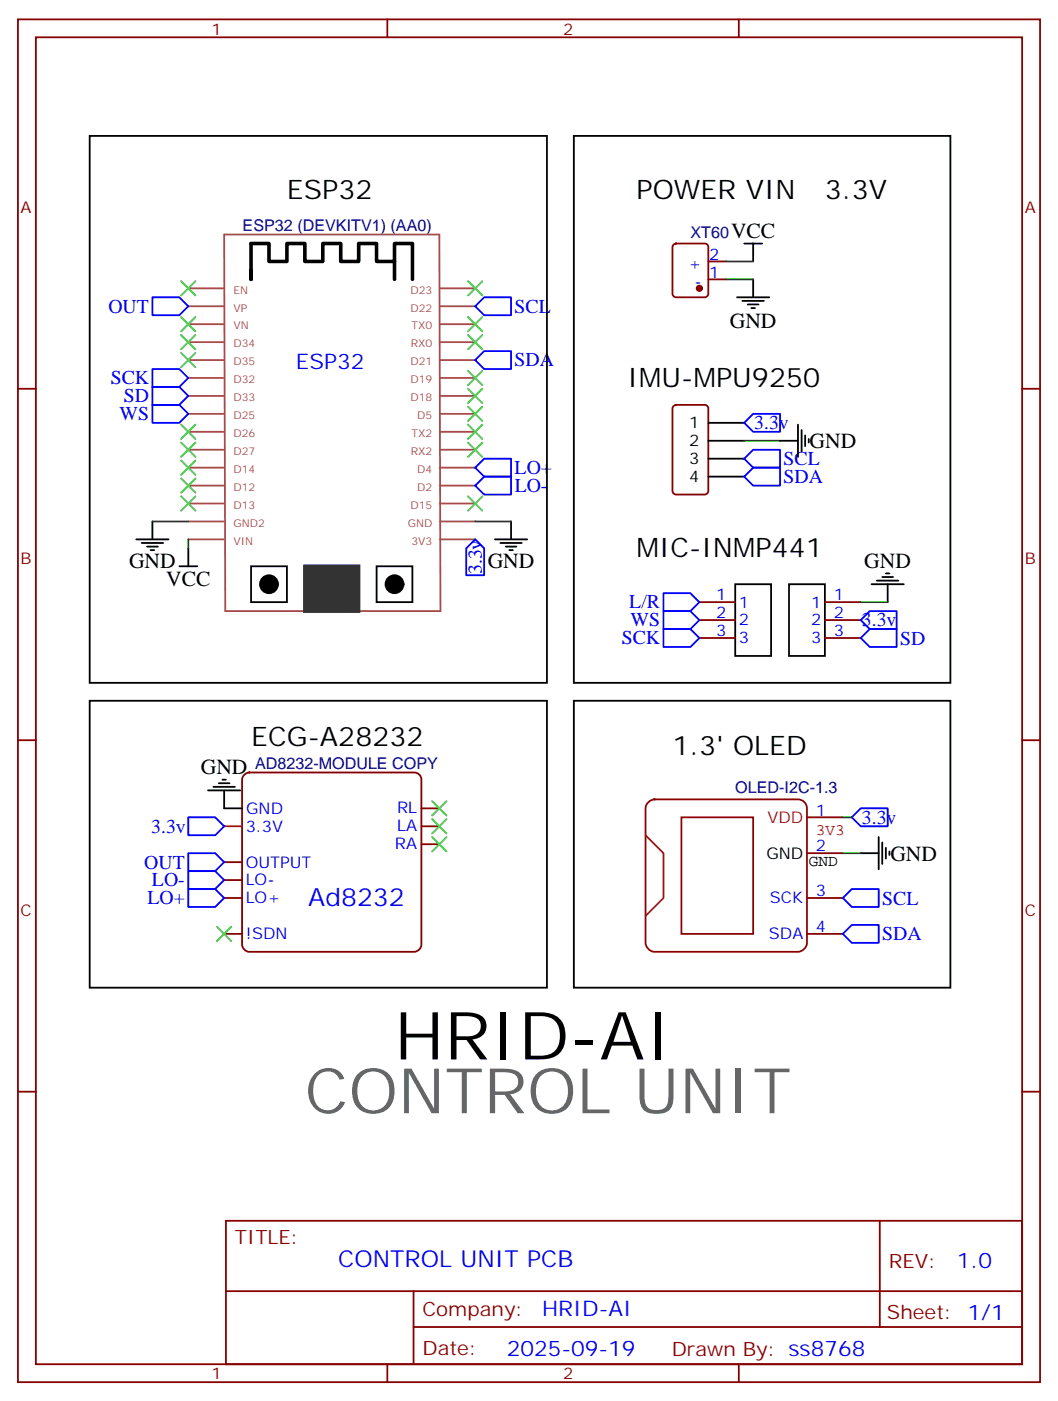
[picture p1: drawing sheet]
<svg xmlns="http://www.w3.org/2000/svg" width="208mm" height="276mm" viewBox="0 0 208 276" stroke-linecap="round" stroke-linejoin="round" font-family="sans-serif">
<g fill="none" stroke="#870000" stroke-width=".35">
<path d="M3.5 3.8h201.1v268.1h-201.1zM7.1 7.3h194v261.1h-194zM76.2 3.8v3.5M145.3 3.8v3.5M132.5 48.1l.5-.2h5.6a.71 .71 0 0 1 .7 .7v9.2a.76 .76 0 0 1-.7 .7h-5.6a.76 .76 0 0 1-.7-.7v-9.2zM139.3 55h3.6M139.3 51.4h3.6M3.5 76.5h3.6M132.5 79.9l.5-.2h5.6a.71 .71 0 0 1 .7 .7v16.2a.76 .76 0 0 1-.7 .7h-5.6a.76 .76 0 0 1-.7-.7v-16.2zM201.1 76.5h3.5M137.6 118.5h7M162.3 118.5h7"/>
<path d="M137.6 122h7M137.6 125.5h7M162.3 122h7M162.3 125.5h7M3.5 145.6h3.6M82.9 159h3.5M201.1 145.6h3.5M44.1 169.6h3.5M44.1 173.1h3.5M44.1 176.7h3.5M82.9 162.6h3.5M82.9 166.1h3.5"/>
<path d="M158.7 176.7h7.1M158.7 167.9h7.1M158.7 160.8h7.1M44.1 183.7h3.5M158.7 183.7h7.1M3.5 214.8h3.6M201.1 214.8h3.5M44.4 240.2h156.7v28.2h-156.7zM44.5 254h156.5M81.4 254v14.1M173.1 240.2v20.9M76.2 268.4v3.5"/>
<path d="M81.4 261.1h119.6M145.3 268.4v3.5"/>
</g>
<path d="M47.9 152.6l.4-.4 .7-.2h32.5a1.41 1.41 0 0 1 1.4 1.4v32.4a1.51 1.51 0 0 1-1.4 1.5h-32.5a1.51 1.51 0 0 1-1.4-1.5v-32.4z" fill="none" stroke="#800000" stroke-width=".35"/>
<g fill="none" stroke="#000" stroke-width=".35">
<path d="M17.6 26.7h90v107.6h-90zM112.9 26.7h74.1v107.6h-74.1zM145 58.5h6.3M146 59.2h4.3M146.4 47.9h3.5M147.1 59.9h2.1M148.2 47.9v3.5M148.2 55v3.5M147.8 60.6h.7M139.3 83.2h7.1M139.3 86.7h7.1M139.3 90.2h7.1"/>
<path d="M139.3 93.8h7.1M153.5 86.7h3.5M157 83.5v6.4M157.7 84.6v4.2M158.4 85.7v2.1M159.1 86.4v.7M26.8 106.1h6.4M27.9 106.8h4.2M28.9 107.5h2.1M29.6 108.2h.7M30 102.6v3.5M35.3 111.4h3.5"/>
<path d="M37 107.9v3.5M49.4 111.4h7v7.1h-7zM74.1 111.4h7v7.1h-7zM97.4 106.1h6.3M98.4 106.8h4.3M99.5 107.5h2.1M100.2 108.2h.7M100.5 102.6v3.5M144.6 114.9h7.1v14.1h-7.1zM155.2 114.9h7.1v14.1h-7.1zM171.4 114.9h6.4M172.5 114.2h4.2"/>
<path d="M173.6 113.5h2.1M174.3 112.8h.7M174.6 114.9v3.6M17.6 137.9h90v56.4h-90zM112.9 137.9h74.1v56.4h-74.1zM40.9 155.5h6.4M42 154.8h4.2M43 154.1h2.2M43.7 153.4h.7M44.1 155.5v3.5h3.5M169.3 167.9h3.6M172.9 164.7v6.3"/>
<path d="M173.6 165.7v4.3M174.3 166.8v2.1M175 167.5v.7"/>
</g>
<path d="M44.1 162.6h3.5" fill="none" stroke="#f00" stroke-width=".35"/>
<g fill="none" stroke="#a64a4a" stroke-width=".35">
<path d="M37 56.7h7M44.1 46.1h42.3l.3 74.1h-42.4zM86.5 56.7h7M37 77.9h7M37 74.4h7M37 70.8h7M37 67.3h7M37 63.8h7M37 60.3h7M86.5 77.9h7M86.5 74.4h7M86.5 70.8h7"/>
<path d="M86.5 67.3h7M86.5 63.8h7M86.5 60.3h7M37 99.1h7M37 95.5h7M37 92h7M37 88.5h7M37 84.9h7M37 81.4h7M86.5 99.1h7M86.5 95.5h7M86.5 92h7"/>
<path d="M86.5 88.5h7M86.5 84.9h7M86.5 81.4h7M37 106.1h7M37 102.6h7M86.5 106.1h7M86.5 102.6h7"/>
</g>
<path d="M60 111.4h10.6v8.8h-10.6z" fill="#333" stroke="#333" stroke-width=".71"/>
<g fill="#000" stroke="#000" stroke-width=".35">
<circle cx="52.9" cy="114.9" r="1.76"/>
<circle cx="77.6" cy="114.9" r="1.76"/>
</g>
<path d="M49.4 53.2v1.8v-7.1h3.5v3.5h3.5v-3.5h3.6v3.5h3.5v-3.5h3.5v3.5h3.6v-3.5h3.5v3.5h3.5v-3.5h3.5v7.1M77.6 51.4v3.6" fill="none" stroke="#000" stroke-width=".71"/>
<path d="M127.6 157.8l.8-.5h.4h28.2a1.76 1.76 0 0 1 1.7 1.7v26.5a1.89 1.89 0 0 1-1.7 1.8h-28.2a1.89 1.89 0 0 1-1.8-1.8v-26.5l.1-.4zM134.1 160.8h14.1v22.9h-14.1z" fill="none" stroke="#900" stroke-width=".35"/>
<path d="M127 164.3l3.5 3.6v8.8l-3.5 3.5" fill="none" stroke="#903" stroke-width=".35"/>
<circle cx="137.6" cy="56.7" r=".53" fill="#870000" stroke="#870000" stroke-width=".35"/>
<path d="M142.9 51.4h5.3M142.9 55h5.3M146.4 86.7h7.1M30 102.6h7M37 106.1v1.8M93.5 102.6h7M169.3 118.5h5.3M165.8 167.9h3.5M165.8 160.8h1.8" fill="none" stroke="#008700" stroke-width=".35"/>
<g fill="none" stroke="#00f" stroke-width=".35">
<path d="M30 58.5h5.3l1.7 1.8-1.7 1.7h-5.3zM30 79.7h5.3l1.7 1.7-1.7 1.8h-5.3zM30 72.6h5.3l1.7 1.8-1.7 1.7h-5.3zM30 76.1h5.3l1.7 1.8-1.7 1.8h-5.3zM93.5 60.3l1.7-1.8h5.3v3.5h-5.3zM93.5 70.8l1.7-1.7h5.3v3.5h-5.3zM93.5 95.5l1.7-1.7h5.3v3.5h-5.3zM93.5 92l1.7-1.8h5.3v3.6h-5.3zM146.4 93.8l1.8-1.8h5.3v3.5h-5.3zM146.4 90.2l1.8-1.7h5.3v3.5h-5.3zM146.4 83.2l1.8-1.8h5.3v3.5h-5.3zM93.5 106.1l1.7 1.8v5.3h-3.5v-5.3z"/>
<path d="M130.5 116.7h5.3l1.8 1.8-1.8 1.7h-5.3zM130.5 123.8h5.3l1.8 1.7-1.8 1.8h-5.3zM130.5 120.2h5.3l1.8 1.8-1.8 1.8h-5.3zM169.3 125.5l1.8-1.7h5.3v3.5h-5.3zM171.1 120.2h5.3v3.6h-5.3l-1.8-1.8zM169.3 159h5.3v3.6h-5.3l-1.7-1.8zM37 160.8h5.3l1.8 1.8-1.8 1.7h-5.3zM37 167.9h5.3l1.8 1.7-1.8 1.8h-5.3zM37 171.4h5.3l1.8 1.7-1.8 1.8h-5.3zM37 174.9h5.3l1.8 1.8-1.8 1.7h-5.3zM165.8 176.7l1.8-1.8h5.3v3.5h-5.3zM165.8 183.7l1.8-1.7h5.3v3.5h-5.3z"/>
</g>
<g fill="none" stroke="#3c3" stroke-width=".35">
<path d="M35.6 55.3l2.9 2.8M38.5 55.3l-2.9 2.8M92.1 55.3l2.8 2.8M94.9 55.3l-2.8 2.8M35.6 69.4l2.9 2.8M35.6 65.9l2.9 2.8M35.6 62.4l2.9 2.8M38.5 69.4l-2.9 2.8M38.5 65.9l-2.9 2.8M38.5 62.4l-2.9 2.8M92.1 62.4l2.8 2.8M92.1 65.9l2.8 2.8"/>
<path d="M92.1 73l2.8 2.8M92.1 76.5l2.8 2.8M94.9 62.4l-2.8 2.8M94.9 65.9l-2.8 2.8M94.9 73l-2.8 2.8M94.9 76.5l-2.8 2.8M35.6 97.6l2.9 2.9M35.6 94.1l2.9 2.8M35.6 90.6l2.9 2.8M35.6 87.1l2.9 2.8M35.6 83.5l2.9 2.9M38.5 97.6l-2.9 2.9"/>
<path d="M38.5 94.1l-2.9 2.8M38.5 90.6l-2.9 2.8M38.5 87.1l-2.9 2.8M38.5 83.5l-2.9 2.9M92.1 80l2.8 2.8M92.1 83.5l2.8 2.9M92.1 87.1l2.8 2.8M92.1 97.6l2.8 2.9M94.9 80l-2.8 2.8M94.9 83.5l-2.8 2.9M94.9 87.1l-2.8 2.8M94.9 97.6l-2.8 2.9"/>
<path d="M85 157.6l2.8 2.8M87.8 157.6l-2.8 2.8M85 161.1l2.8 2.9M85 164.7l2.8 2.8M87.8 161.1l-2.8 2.9M87.8 164.7l-2.8 2.8M42.7 182.3l2.8 2.8M45.5 182.3l-2.8 2.8"/>
</g>
<text font-size="13.1" x="77.6" y="208.4">HRID-AI</text>
<text font-size="12.3" fill="#666" x="60" y="219">CONTROL UNIT</text>
<g font-size="5.3">
<text x="56.4" y="39.1">ESP32</text>
<text x="125.2" y="39.1">POWER VIN</text>
<text x="162.3" y="39.1">3.3V</text>
<text x="123.5" y="76.1">IMU-MPU9250</text>
<text x="125.2" y="109.6">MIC-INMP441</text>
<text x="49.4" y="146.7">ECG-A28232</text>
<text x="132.3" y="148.4">1.3' OLED</text>
</g>
<text font-size="4.9" fill="#00f" x="60.6" y="178.3">Ad8232</text>
<text font-size="4.6" fill="#00f" x="66.5" y="249.2">CONTROL UNIT PCB</text>
<g font-size="4.2">
<text x="143.8" y="46.8">VCC</text>
<text x="143.6" y="64.5">GND</text>
<text x="159.3" y="88.1">GND</text>
<text x="25.4" y="111.8">GND</text>
<text x="96" y="111.8">GND</text>
<text x="170" y="111.7">GND</text>
<text x="32.7" y="115.4">VCC</text>
<text x="39.5" y="152.3">GND</text>
<text x="175.2" y="169.3">GND</text>
</g>
<g font-size="4.2" fill="#00f">
<text x="58.2" y="72.6">ESP32</text>
<text x="188.2" y="249.4">1.0</text>
<text x="106.6" y="259">HRID-AI</text>
<text x="99.7" y="266.8">2025-09-19</text>
</g>
<g font-size="3.9" fill="#00f">
<text x="21.3" y="61.5">OUT</text>
<text x="101.2" y="61.5">SCL</text>
<text x="21.8" y="75.6">SCK</text>
<text x="101.2" y="72.1">SDA</text>
<text x="23.5" y="82.7">WS</text>
<text x="24.4" y="79.1">SD</text>
<text x="148.4" y="84.5">3.3v</text>
<text x="101.2" y="93.3">LO+</text>
<text x="154.2" y="95.1">SDA</text>
<text x="154.2" y="91.5">SCL</text>
<text x="101.3" y="96.8">LO-</text>
<text x="94.8" y="113" transform="rotate(-90 94.8 113)">3.3v</text>
<text x="123.8" y="119.7">L/R</text>
<text x="124" y="123.2">WS</text>
<text x="169.6" y="123.2">3.3v</text>
<text x="122.3" y="126.8">SCK</text>
<text x="177.1" y="126.8">SD</text>
<text x="29.7" y="163.8">3.3v</text>
<text x="169.6" y="162.1">3.3v</text>
<text x="28.4" y="170.9">OUT</text>
<text x="29" y="177.9">LO+</text>
<text x="29.9" y="174.4">LO-</text>
<text x="173.6" y="178">SCL</text>
<text x="173.6" y="185">SDA</text>
</g>
<g font-size="3.9" fill="#800">
<text x="46.2" y="244.8">TITLE:</text>
<text x="174.8" y="249.4">REV:</text>
<text x="83.1" y="259">Company:</text>
<text x="174.5" y="259.6">Sheet: 1/1</text>
<text x="83.1" y="266.6">Date:</text>
<text x="132.2" y="266.7">Drawn By: ss8768</text>
</g>
<g font-size="3.2" fill="#800">
<text x="41.6" y="6.8">1</text>
<text x="110.8" y="6.8">2</text>
<text x="4.1" y="41.9">A</text>
<text x="201.6" y="41.9">A</text>
<text x="4.1" y="111.1">B</text>
<text x="201.6" y="111.1">B</text>
<text x="4.1" y="180.2">C</text>
<text x="201.6" y="180.2">C</text>
<text x="41.6" y="271.4">1</text>
<text x="110.8" y="271.4">2</text>
</g>
<g font-size="3.2" fill="#000080">
<text x="47.7" y="45.5">ESP32 (DEVKITV1) (AA0)</text>
<text x="135.8" y="46.8">XT60</text>
<text x="50.2" y="151.4">AD8232-MODULE COPY</text>
<text x="144.6" y="156.1">OLED-I2C-1.3</text>
</g>
<g font-size="3.2" fill="#00f">
<text x="135.4" y="52.8">+</text>
<text x="139.5" y="51.1">2</text>
<text x="136.6" y="56.4">-</text>
<text x="139.5" y="54.6">1</text>
<text x="140.9" y="118.1">1</text>
<text x="145.3" y="119.5">1</text>
<text x="159.6" y="119.5">1</text>
<text x="164" y="118.1">1</text>
<text x="140.9" y="121.6">2</text>
<text x="140.9" y="125.2">3</text>
<text x="145.3" y="123">2</text>
<text x="159.6" y="123">2</text>
<text x="164" y="121.6">2</text>
<text x="164" y="125.2">3</text>
<text x="145.3" y="126.6">3</text>
<text x="159.6" y="126.6">3</text>
<text x="48.4" y="160.2">GND</text>
<text x="78.1" y="160">RL</text>
<text x="160.5" y="160.4">1</text>
<text x="48.3" y="163.6">3.3V</text>
<text x="77.7" y="167.1">RA</text>
<text x="78.1" y="163.5">LA</text>
<text x="160.5" y="167.5">2</text>
<text x="48.3" y="170.7">OUTPUT</text>
<text x="48.3" y="174.2">LO-</text>
<text x="48.3" y="177.7">LO+</text>
<text x="151.5" y="177.7">SCK</text>
<text x="160.5" y="176.3">3</text>
<text x="48.3" y="184.8">!SDN</text>
<text x="151.3" y="184.8">SDA</text>
<text x="160.5" y="183.4">4</text>
</g>
<g font-size="3.2">
<text x="135.6" y="84.2">1</text>
<text x="135.6" y="87.8">2</text>
<text x="135.6" y="91.3">3</text>
<text x="135.6" y="94.8">4</text>
<text x="150.8" y="168.9">GND</text>
<text x="159.1" y="170.3">GND</text>
</g>
<g font-size="3.2" fill="#f00">
<text x="151" y="161.9">VDD</text>
<text x="160.5" y="164.3">3V3</text>
</g>
<g font-size="2.1" fill="#a54b4b">
<text x="45.9" y="57.8">EN</text>
<text x="80.7" y="57.8">D23</text>
<text x="45.9" y="64.8">VN</text>
<text x="45.9" y="61.3">VP</text>
<text x="80.7" y="61.3">D22</text>
<text x="81" y="64.8">TX0</text>
<text x="45.9" y="71.9">D35</text>
<text x="45.9" y="68.4">D34</text>
<text x="80.7" y="71.9">D21</text>
<text x="80.8" y="68.4">RX0</text>
<text x="45.9" y="75.4">D32</text>
<text x="80.7" y="75.4">D19</text>
<text x="45.9" y="82.5">D25</text>
<text x="45.9" y="78.9">D33</text>
<text x="80.7" y="78.9">D18</text>
<text x="82.1" y="82.5">D5</text>
<text x="45.9" y="89.5">D27</text>
<text x="45.9" y="86">D26</text>
<text x="80.8" y="89.5">RX2</text>
<text x="81" y="86">TX2</text>
<text x="45.9" y="93">D14</text>
<text x="82.1" y="93">D4</text>
<text x="45.9" y="100.1">D13</text>
<text x="45.9" y="96.6">D12</text>
<text x="80.7" y="100.1">D15</text>
<text x="82.1" y="96.6">D2</text>
<text x="45.9" y="107.2">VIN</text>
<text x="45.9" y="103.6">GND2</text>
<text x="80.2" y="103.6">GND</text>
<text x="80.9" y="107.2">3V3</text>
</g>
</svg>
